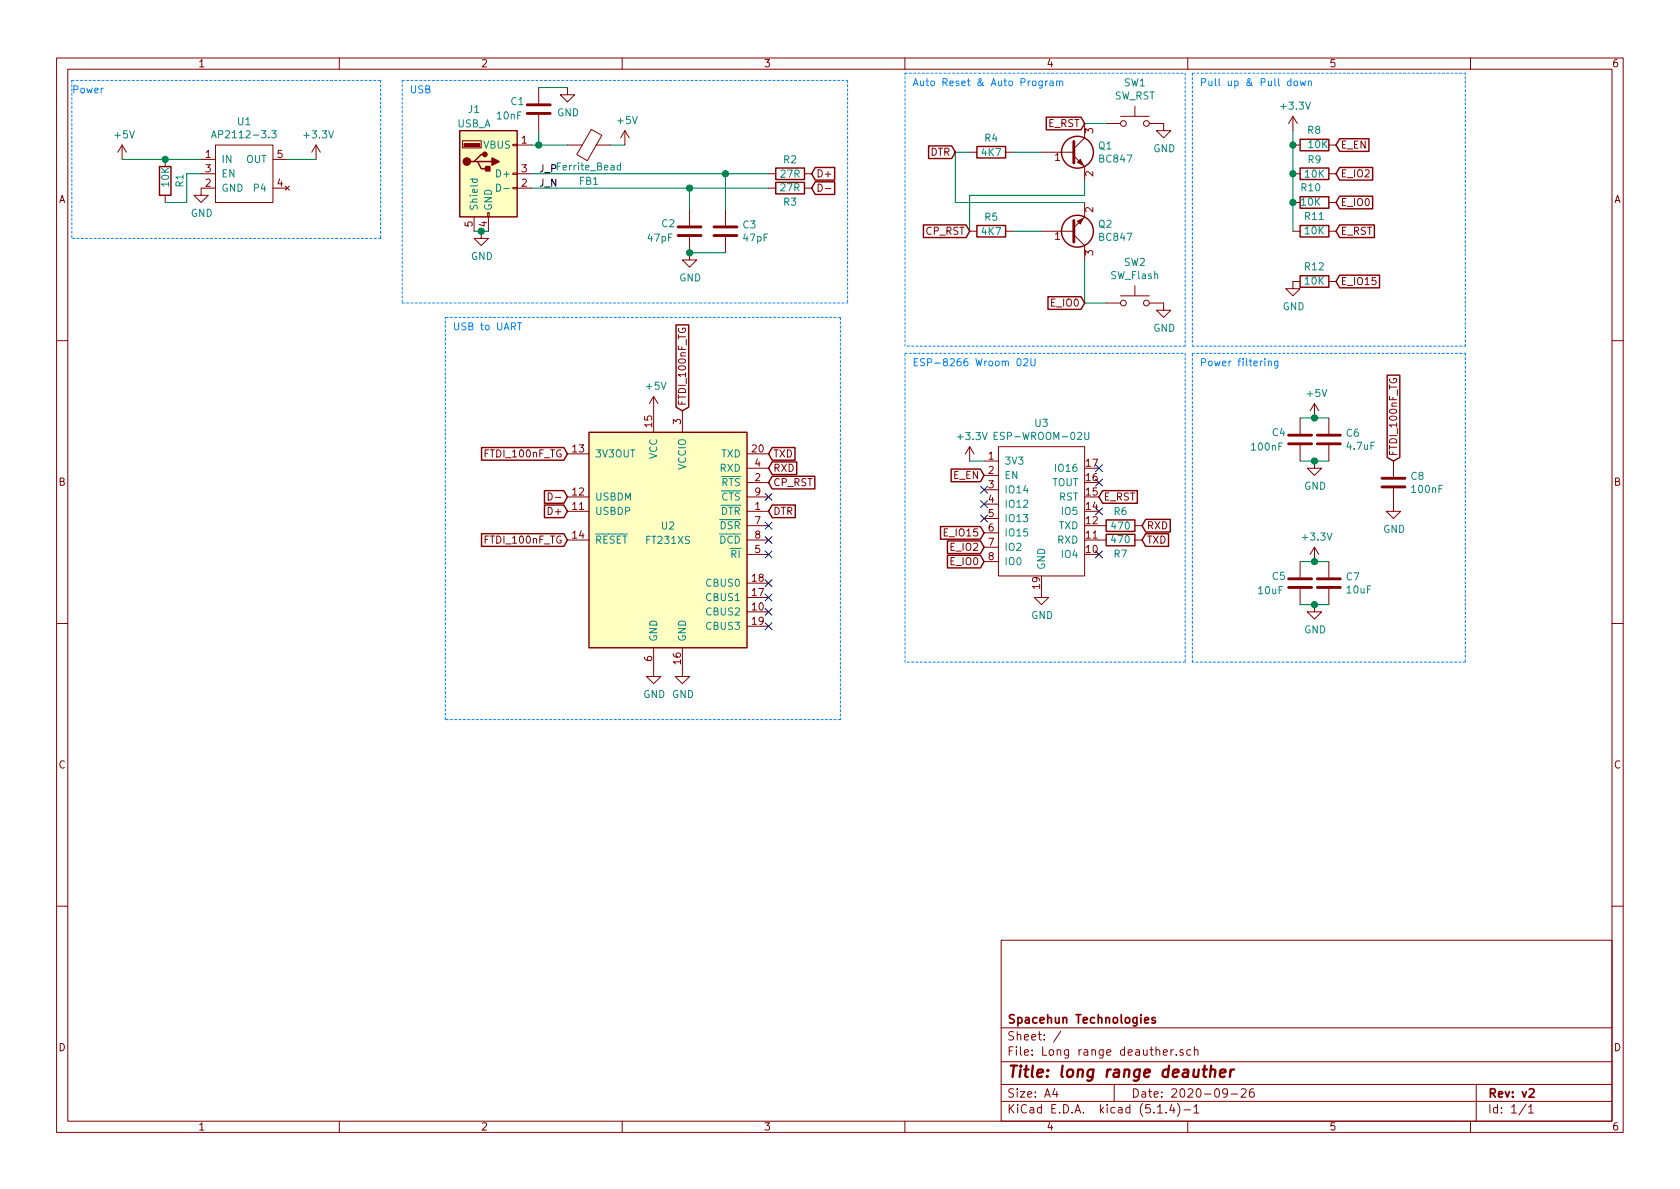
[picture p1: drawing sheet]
EESchema Schematic File Version 4
LIBS:Long range deauther-cache
EELAYER 30 0
EELAYER END
$Descr A4 11693 8268
encoding utf-8
Sheet 1 1
Title "long range deauther"
Date "2020-09-26"
Rev "v2"
Comp "Spacehun Technologies"
Comment1 ""
Comment2 ""
Comment3 ""
Comment4 ""
$EndDescr
$Comp
L power:+5V #PWR01
U 1 1
P 850 1100
F 0 "#PWR01" H 850 950 50  0001 C CNN
F 1 "+5V" H 865 1273 50  0000 C CNN
F 2 "" H 850 1100 50  0001 C CNN
F 3 "" H 850 1100 50  0001 C CNN
	1    850  1100
	1    0    0    -1  
$EndComp
$Comp
L power:+3.3V #PWR03
U 1 1
P 2200 1100
F 0 "#PWR03" H 2200 950 50  0001 C CNN
F 1 "+3.3V" H 2215 1273 50  0000 C CNN
F 2 "" H 2200 1100 50  0001 C CNN
F 3 "" H 2200 1100 50  0001 C CNN
	1    2200 1100
	1    0    0    -1  
$EndComp
$Comp
L power:+3.3V #PWR011
U 1 1
P 6750 3200
F 0 "#PWR011" H 6750 3050 50  0001 C CNN
F 1 "+3.3V" H 6765 3373 50  0000 C CNN
F 2 "" H 6750 3200 50  0001 C CNN
F 3 "" H 6750 3200 50  0001 C CNN
	1    6750 3200
	1    0    0    -1  
$EndComp
$Comp
L power:GND #PWR012
U 1 1
P 7250 4100
F 0 "#PWR012" H 7250 3850 50  0001 C CNN
F 1 "GND" H 7255 3927 50  0000 C CNN
F 2 "" H 7250 4100 50  0001 C CNN
F 3 "" H 7250 4100 50  0001 C CNN
	1    7250 4100
	1    0    0    -1  
$EndComp
Wire Wire Line
	6850 3200 6750 3200
$Comp
L Long-range-deauther-rescue:ESP-WROOM-02U-Deauth_Usb_Symbol-Long-range-deauther-rescue U3
U 1 1
P 7250 3600
F 0 "U3" H 7250 4265 50  0000 C CNN
F 1 "ESP-WROOM-02U" H 7250 4174 50  0000 C CNN
F 2 "Long_range_deauther:ESP-WROOM-02U" H 7200 4050 50  0001 C CNN
F 3 "" H 7200 4050 50  0001 C CNN
	1    7250 3600
	1    0    0    -1  
$EndComp
$Comp
L power:GND #PWR016
U 1 1
P 9000 1950
F 0 "#PWR016" H 9000 1700 50  0001 C CNN
F 1 "GND" H 9005 1777 50  0000 C CNN
F 2 "" H 9000 1950 50  0001 C CNN
F 3 "" H 9000 1950 50  0001 C CNN
	1    9000 1950
	1    0    0    -1  
$EndComp
Wire Wire Line
	7550 1350 7550 1250
Wire Wire Line
	7050 1050 7250 1050
Wire Wire Line
	7250 1600 7050 1600
Wire Wire Line
	6750 1350 6750 1600
Wire Wire Line
	6750 1350 7550 1350
Wire Wire Line
	7550 1400 6650 1400
Wire Wire Line
	6650 1400 6650 1050
Wire Wire Line
	6650 1050 6750 1050
$Comp
L Transistor_BJT:BC847 Q1
U 1 1
P 7450 1050
F 0 "Q1" H 7641 1096 50  0000 L CNN
F 1 "BC847" H 7641 1005 50  0000 L CNN
F 2 "Package_TO_SOT_SMD:SOT-23" H 7650 975 50  0001 L CIN
F 3 "http://www.infineon.com/dgdl/Infineon-BC847SERIES_BC848SERIES_BC849SERIES_BC850SERIES-DS-v01_01-en.pdf?fileId=db3a304314dca389011541d4630a1657" H 7450 1050 50  0001 L CNN
	1    7450 1050
	1    0    0    -1  
$EndComp
$Comp
L Transistor_BJT:BC847 Q2
U 1 1
P 7450 1600
F 0 "Q2" H 7641 1554 50  0000 L CNN
F 1 "BC847" H 7641 1645 50  0000 L CNN
F 2 "Package_TO_SOT_SMD:SOT-23" H 7650 1525 50  0001 L CIN
F 3 "http://www.infineon.com/dgdl/Infineon-BC847SERIES_BC848SERIES_BC849SERIES_BC850SERIES-DS-v01_01-en.pdf?fileId=db3a304314dca389011541d4630a1657" H 7450 1600 50  0001 L CNN
	1    7450 1600
	1    0    0    1   
$EndComp
Wire Notes Line
	2650 1650 500  1650
Wire Notes Line
	500  550  2650 550 
Text Notes 500  650  0    50   ~ 0
Power
$Comp
L power:GND #PWR014
U 1 1
P 8100 2100
F 0 "#PWR014" H 8100 1850 50  0001 C CNN
F 1 "GND" H 8105 1927 50  0000 C CNN
F 2 "" H 8100 2100 50  0001 C CNN
F 3 "" H 8100 2100 50  0001 C CNN
	1    8100 2100
	1    0    0    -1  
$EndComp
$Comp
L Switch:SW_Push SW2
U 1 1
P 7900 2100
F 0 "SW2" H 7900 2385 50  0000 C CNN
F 1 "SW_Flash" H 7900 2294 50  0000 C CNN
F 2 "Long_range_deauther:HYP_1TS003B-1600-3500A-CT" H 7900 2300 50  0001 C CNN
F 3 "~" H 7900 2300 50  0001 C CNN
	1    7900 2100
	1    0    0    -1  
$EndComp
$Comp
L power:GND #PWR013
U 1 1
P 8100 850
F 0 "#PWR013" H 8100 600 50  0001 C CNN
F 1 "GND" H 8105 677 50  0000 C CNN
F 2 "" H 8100 850 50  0001 C CNN
F 3 "" H 8100 850 50  0001 C CNN
	1    8100 850 
	1    0    0    -1  
$EndComp
$Comp
L Device:R R12
U 1 1
P 9150 1950
F 0 "R12" V 9250 1950 50  0000 C CNN
F 1 "10K" V 9150 1950 50  0000 C CNN
F 2 "Resistor_SMD:R_0805_2012Metric_Pad1.15x1.40mm_HandSolder" V 9080 1950 50  0001 C CNN
F 3 "~" H 9150 1950 50  0001 C CNN
	1    9150 1950
	0    -1   -1   0   
$EndComp
$Comp
L Device:R R9
U 1 1
P 9150 1200
F 0 "R9" V 9050 1200 50  0000 C CNN
F 1 "10K" V 9150 1200 50  0000 C CNN
F 2 "Resistor_SMD:R_0805_2012Metric_Pad1.15x1.40mm_HandSolder" V 9080 1200 50  0001 C CNN
F 3 "~" H 9150 1200 50  0001 C CNN
	1    9150 1200
	0    1    1    0   
$EndComp
$Comp
L power:+3.3V #PWR015
U 1 1
P 9000 900
F 0 "#PWR015" H 9000 750 50  0001 C CNN
F 1 "+3.3V" H 9015 1073 50  0000 C CNN
F 2 "" H 9000 900 50  0001 C CNN
F 3 "" H 9000 900 50  0001 C CNN
	1    9000 900 
	1    0    0    -1  
$EndComp
$Comp
L Device:R R6
U 1 1
P 7800 3650
F 0 "R6" V 7700 3650 50  0000 C CNN
F 1 "470" V 7800 3650 50  0000 C CNN
F 2 "Resistor_SMD:R_0805_2012Metric_Pad1.15x1.40mm_HandSolder" V 7730 3650 50  0001 C CNN
F 3 "~" H 7800 3650 50  0001 C CNN
	1    7800 3650
	0    1    1    0   
$EndComp
$Comp
L Device:R R11
U 1 1
P 9150 1600
F 0 "R11" V 9250 1600 50  0000 C CNN
F 1 "10K" V 9150 1600 50  0000 C CNN
F 2 "Resistor_SMD:R_0805_2012Metric_Pad1.15x1.40mm_HandSolder" V 9080 1600 50  0001 C CNN
F 3 "~" H 9150 1600 50  0001 C CNN
	1    9150 1600
	0    -1   -1   0   
$EndComp
$Comp
L Device:R R8
U 1 1
P 9150 1000
F 0 "R8" V 9250 950 50  0000 L CNN
F 1 "10K" V 9150 900 50  0000 L CNN
F 2 "Resistor_SMD:R_0805_2012Metric_Pad1.15x1.40mm_HandSolder" V 9080 1000 50  0001 C CNN
F 3 "~" H 9150 1000 50  0001 C CNN
	1    9150 1000
	0    -1   -1   0   
$EndComp
$Comp
L Device:R R5
U 1 1
P 6900 1600
F 0 "R5" V 6800 1600 50  0000 C CNN
F 1 "4K7" V 6900 1600 50  0000 C CNN
F 2 "Resistor_SMD:R_0805_2012Metric_Pad1.15x1.40mm_HandSolder" V 6830 1600 50  0001 C CNN
F 3 "~" H 6900 1600 50  0001 C CNN
	1    6900 1600
	0    1    1    0   
$EndComp
$Comp
L Device:R R4
U 1 1
P 6900 1050
F 0 "R4" V 6800 1050 50  0000 C CNN
F 1 "4K7" V 6900 1050 50  0000 C CNN
F 2 "Resistor_SMD:R_0805_2012Metric_Pad1.15x1.40mm_HandSolder" V 6830 1050 50  0001 C CNN
F 3 "~" H 6900 1050 50  0001 C CNN
	1    6900 1050
	0    1    1    0   
$EndComp
Text Notes 2850 650  0    50   ~ 0
USB
Text GLabel 5350 3150 2    50   Input ~ 0
TXD
Text GLabel 5350 3250 2    50   Input ~ 0
RXD
$Comp
L Device:R R7
U 1 1
P 7800 3750
F 0 "R7" V 7700 3750 50  0000 C CNN
F 1 "470" V 7800 3750 50  0000 C CNN
F 2 "Resistor_SMD:R_0805_2012Metric_Pad1.15x1.40mm_HandSolder" V 7730 3750 50  0001 C CNN
F 3 "~" H 7800 3750 50  0001 C CNN
	1    7800 3750
	0    -1   -1   0   
$EndComp
Text GLabel 7950 3750 2    50   Input ~ 0
TXD
Text GLabel 7950 3650 2    50   Input ~ 0
RXD
Text GLabel 6650 1050 0    50   Input ~ 0
DTR
Text GLabel 6750 1600 0    50   Input ~ 0
CP_RST
Wire Notes Line
	5850 2200 3100 2200
Text Notes 3150 2300 0    50   ~ 0
USB to UART
$Comp
L Device:R R10
U 1 1
P 9150 1400
F 0 "R10" V 9250 1350 50  0000 L CNN
F 1 "10K" V 9150 1350 50  0000 L CNN
F 2 "Resistor_SMD:R_0805_2012Metric_Pad1.15x1.40mm_HandSolder" V 9080 1400 50  0001 C CNN
F 3 "~" H 9150 1400 50  0001 C CNN
	1    9150 1400
	0    -1   -1   0   
$EndComp
Text GLabel 7550 850  0    50   Input ~ 0
E_RST
Text GLabel 7550 2100 0    50   Input ~ 0
E_IO0
Text GLabel 6850 3900 0    50   Input ~ 0
E_IO0
Text GLabel 7650 3450 2    50   Input ~ 0
E_RST
Wire Wire Line
	7550 850  7700 850 
Wire Wire Line
	7550 1800 7550 2100
Wire Wire Line
	7700 2100 7550 2100
$Comp
L Switch:SW_Push SW1
U 1 1
P 7900 850
F 0 "SW1" H 7900 1135 50  0000 C CNN
F 1 "SW_RST" H 7900 1044 50  0000 C CNN
F 2 "Long_range_deauther:HYP_1TS003B-1600-3500A-CT" H 7900 1050 50  0001 C CNN
F 3 "~" H 7900 1050 50  0001 C CNN
	1    7900 850 
	1    0    0    -1  
$EndComp
Wire Notes Line
	6300 500  8250 500 
Wire Notes Line
	8250 500  8250 2400
Wire Notes Line
	8250 2400 6300 2400
Wire Notes Line
	6300 2400 6300 500 
Text Notes 6350 600  0    50   ~ 0
Auto Reset & Auto Program
Text GLabel 6850 3300 0    50   Input ~ 0
E_EN
Text GLabel 9300 1000 2    50   Input ~ 0
E_EN
Text GLabel 6850 3800 0    50   Input ~ 0
E_IO2
Text GLabel 9300 1200 2    50   Input ~ 0
E_IO2
Text GLabel 9300 1400 2    50   Input ~ 0
E_IO0
Text GLabel 9300 1600 2    50   Input ~ 0
E_RST
Text GLabel 6850 3700 0    50   Input ~ 0
E_IO15
Text GLabel 9300 1950 2    50   Input ~ 0
E_IO15
Wire Wire Line
	9000 900  9000 1000
Connection ~ 9000 1000
Wire Wire Line
	9000 1000 9000 1200
Connection ~ 9000 1200
Wire Notes Line
	8300 500  8300 2400
Wire Notes Line
	10200 2400 10200 500 
Text Notes 8350 600  0    50   ~ 0
Pull up & Pull down
Wire Notes Line
	6300 2450 8250 2450
Wire Notes Line
	8250 2450 8250 4600
Wire Notes Line
	8250 4600 6300 4600
Wire Notes Line
	6300 4600 6300 2450
Text Notes 6350 2550 0    50   ~ 0
ESP-8266 Wroom 02U
Wire Notes Line
	8300 500  10200 500 
Wire Notes Line
	8300 2400 10200 2400
NoConn ~ 6850 3600
NoConn ~ 6850 3500
NoConn ~ 6850 3400
NoConn ~ 7650 3250
NoConn ~ 7650 3350
NoConn ~ 7650 3550
NoConn ~ 7650 3850
Wire Wire Line
	9000 1200 9000 1400
Connection ~ 9000 1400
Wire Wire Line
	9000 1400 9000 1600
$Comp
L Long-range-deauther-rescue:AP2112-3.3 U1
U 1 1
P 1700 1100
F 0 "U1" H 1700 1365 50  0000 C CNN
F 1 "AP2112-3.3" H 1700 1274 50  0000 C CNN
F 2 "Long_range_deauther:AP2112_REGULATOR" H 1700 1100 50  0001 C CNN
F 3 "" H 1700 1100 50  0001 C CNN
	1    1700 1100
	1    0    0    -1  
$EndComp
$Comp
L Device:R R1
U 1 1
P 1150 1250
F 0 "R1" V 1250 1200 50  0000 L CNN
F 1 "10K" V 1150 1200 50  0000 L CNN
F 2 "Resistor_SMD:R_0805_2012Metric_Pad1.15x1.40mm_HandSolder" V 1080 1250 50  0001 C CNN
F 3 "~" H 1150 1250 50  0001 C CNN
	1    1150 1250
	1    0    0    -1  
$EndComp
$Comp
L power:GND #PWR02
U 1 1
P 1400 1300
F 0 "#PWR02" H 1400 1050 50  0001 C CNN
F 1 "GND" H 1405 1127 50  0000 C CNN
F 2 "" H 1400 1300 50  0001 C CNN
F 3 "" H 1400 1300 50  0001 C CNN
	1    1400 1300
	1    0    0    -1  
$EndComp
Wire Wire Line
	1400 1200 1300 1200
Wire Wire Line
	1300 1200 1300 1400
Wire Wire Line
	1300 1400 1150 1400
Connection ~ 1150 1100
Wire Wire Line
	1150 1100 1400 1100
Wire Wire Line
	2000 1100 2200 1100
$Comp
L Interface_USB:FT231XS U2
U 1 1
P 4650 3750
F 0 "U2" H 4650 3850 50  0000 C CNN
F 1 "FT231XS" H 4650 3750 50  0000 C CNN
F 2 "Package_SO:SSOP-20_3.9x8.7mm_P0.635mm" H 5250 2800 50  0001 C CNN
F 3 "http://www.ftdichip.com/Products/ICs/FT231X.html" H 4650 3750 50  0001 C CNN
	1    4650 3750
	1    0    0    -1  
$EndComp
$Comp
L power:GND #PWR09
U 1 1
P 4750 4650
F 0 "#PWR09" H 4750 4400 50  0001 C CNN
F 1 "GND" H 4755 4477 50  0000 C CNN
F 2 "" H 4750 4650 50  0001 C CNN
F 3 "" H 4750 4650 50  0001 C CNN
	1    4750 4650
	1    0    0    -1  
$EndComp
$Comp
L power:GND #PWR08
U 1 1
P 4550 4650
F 0 "#PWR08" H 4550 4400 50  0001 C CNN
F 1 "GND" H 4555 4477 50  0000 C CNN
F 2 "" H 4550 4650 50  0001 C CNN
F 3 "" H 4550 4650 50  0001 C CNN
	1    4550 4650
	1    0    0    -1  
$EndComp
Text GLabel 3950 3450 0    50   Input ~ 0
D-
Text GLabel 3950 3550 0    50   Input ~ 0
D+
$Comp
L Device:Ferrite_Bead FB1
U 1 1
P 4100 1000
F 0 "FB1" V 4350 1000 50  0000 C CNN
F 1 "Ferrite_Bead" V 4250 1000 50  0000 C CNN
F 2 "Capacitor_SMD:C_0805_2012Metric_Pad1.15x1.40mm_HandSolder" V 4030 1000 50  0001 C CNN
F 3 "~" H 4100 1000 50  0001 C CNN
	1    4100 1000
	0    1    1    0   
$EndComp
$Comp
L power:+5V #PWR06
U 1 1
P 4350 1000
F 0 "#PWR06" H 4350 850 50  0001 C CNN
F 1 "+5V" H 4365 1173 50  0000 C CNN
F 2 "" H 4350 1000 50  0001 C CNN
F 3 "" H 4350 1000 50  0001 C CNN
	1    4350 1000
	1    0    0    -1  
$EndComp
$Comp
L Device:R R2
U 1 1
P 5500 1200
F 0 "R2" V 5400 1200 50  0000 C CNN
F 1 "27R" V 5500 1200 50  0000 C CNN
F 2 "Resistor_SMD:R_0805_2012Metric_Pad1.15x1.40mm_HandSolder" V 5430 1200 50  0001 C CNN
F 3 "~" H 5500 1200 50  0001 C CNN
	1    5500 1200
	0    1    1    0   
$EndComp
$Comp
L Device:R R3
U 1 1
P 5500 1300
F 0 "R3" V 5400 1300 50  0000 C CNN
F 1 "27R" V 5500 1300 50  0000 C CNN
F 2 "Resistor_SMD:R_0805_2012Metric_Pad1.15x1.40mm_HandSolder" V 5430 1300 50  0001 C CNN
F 3 "~" H 5500 1300 50  0001 C CNN
	1    5500 1300
	0    -1   -1   0   
$EndComp
$Comp
L Device:C C3
U 1 1
P 5050 1600
F 0 "C3" H 5165 1646 50  0000 L CNN
F 1 "47pF" H 5165 1555 50  0000 L CNN
F 2 "Capacitor_SMD:C_0805_2012Metric_Pad1.15x1.40mm_HandSolder" H 5088 1450 50  0001 C CNN
F 3 "~" H 5050 1600 50  0001 C CNN
	1    5050 1600
	1    0    0    -1  
$EndComp
Wire Wire Line
	5050 1450 5050 1200
Connection ~ 5050 1200
Wire Wire Line
	5050 1200 5350 1200
Wire Wire Line
	4800 1750 5050 1750
$Comp
L power:GND #PWR010
U 1 1
P 4800 1750
F 0 "#PWR010" H 4800 1500 50  0001 C CNN
F 1 "GND" H 4805 1577 50  0000 C CNN
F 2 "" H 4800 1750 50  0001 C CNN
F 3 "" H 4800 1750 50  0001 C CNN
	1    4800 1750
	1    0    0    -1  
$EndComp
$Comp
L Device:C C1
U 1 1
P 3750 750
F 0 "C1" H 3950 700 50  0000 R CNN
F 1 "10nF" H 4050 800 50  0000 R CNN
F 2 "Capacitor_SMD:C_0805_2012Metric_Pad1.15x1.40mm_HandSolder" H 3788 600 50  0001 C CNN
F 3 "~" H 3750 750 50  0001 C CNN
	1    3750 750 
	-1   0    0    1   
$EndComp
Connection ~ 4800 1750
$Comp
L Device:C C2
U 1 1
P 4800 1600
F 0 "C2" H 5000 1550 50  0000 R CNN
F 1 "47pF" H 5100 1650 50  0000 R CNN
F 2 "Capacitor_SMD:C_0805_2012Metric_Pad1.15x1.40mm_HandSolder" H 4838 1450 50  0001 C CNN
F 3 "~" H 4800 1600 50  0001 C CNN
	1    4800 1600
	-1   0    0    1   
$EndComp
Wire Wire Line
	4800 1300 4800 1450
Connection ~ 4800 1300
Wire Wire Line
	4800 1300 5350 1300
Wire Wire Line
	4250 1000 4350 1000
Wire Wire Line
	3700 1200 5050 1200
Wire Wire Line
	3700 1300 4800 1300
Text GLabel 5650 1200 2    50   Input ~ 0
D+
Text GLabel 5650 1300 2    50   Input ~ 0
D-
$Comp
L power:GND #PWR04
U 1 1
P 3950 600
F 0 "#PWR04" H 3950 350 50  0001 C CNN
F 1 "GND" H 3955 427 50  0000 C CNN
F 2 "" H 3950 600 50  0001 C CNN
F 3 "" H 3950 600 50  0001 C CNN
	1    3950 600 
	1    0    0    -1  
$EndComp
Text GLabel 4750 2850 1    50   Input ~ 0
FTDI_100nF_TG
Text GLabel 3950 3150 0    50   Input ~ 0
FTDI_100nF_TG
Text GLabel 3950 3750 0    50   Input ~ 0
FTDI_100nF_TG
Text GLabel 5350 3550 2    50   Input ~ 0
DTR
Text GLabel 5350 3350 2    50   Input ~ 0
CP_RST
Wire Notes Line
	5900 550  5900 2100
Wire Notes Line
	2800 550  5900 550 
Wire Notes Line
	2800 550  2800 2100
Wire Notes Line
	2800 2100 5900 2100
Wire Notes Line
	5850 2200 5850 5000
Wire Notes Line
	5850 5000 3100 5000
Wire Notes Line
	3100 5000 3100 2200
$Comp
L power:+5V #PWR07
U 1 1
P 4550 2850
F 0 "#PWR07" H 4550 2700 50  0001 C CNN
F 1 "+5V" H 4565 3023 50  0000 C CNN
F 2 "" H 4550 2850 50  0001 C CNN
F 3 "" H 4550 2850 50  0001 C CNN
	1    4550 2850
	1    0    0    -1  
$EndComp
Wire Wire Line
	850  1100 1150 1100
Wire Notes Line
	2650 550  2650 1650
Wire Notes Line
	500  550  500  1650
$Comp
L Device:C C7
U 1 1
P 9250 4050
F 0 "C7" H 9365 4096 50  0000 L CNN
F 1 "10uF" H 9365 4005 50  0000 L CNN
F 2 "Capacitor_SMD:C_0805_2012Metric_Pad1.15x1.40mm_HandSolder" H 9288 3900 50  0001 C CNN
F 3 "~" H 9250 4050 50  0001 C CNN
	1    9250 4050
	1    0    0    -1  
$EndComp
Wire Wire Line
	9150 4200 9250 4200
Connection ~ 9150 4200
Wire Wire Line
	9050 4200 9150 4200
$Comp
L power:GND #PWR020
U 1 1
P 9150 4200
F 0 "#PWR020" H 9150 3950 50  0001 C CNN
F 1 "GND" H 9155 4027 50  0000 C CNN
F 2 "" H 9150 4200 50  0001 C CNN
F 3 "" H 9150 4200 50  0001 C CNN
	1    9150 4200
	1    0    0    -1  
$EndComp
$Comp
L Device:C C5
U 1 1
P 9050 4050
F 0 "C5" H 8850 4100 50  0000 L CNN
F 1 "10uF" H 8750 4000 50  0000 L CNN
F 2 "Capacitor_SMD:C_0805_2012Metric_Pad1.15x1.40mm_HandSolder" H 9088 3900 50  0001 C CNN
F 3 "~" H 9050 4050 50  0001 C CNN
	1    9050 4050
	1    0    0    -1  
$EndComp
$Comp
L Device:C C8
U 1 1
P 9700 3350
F 0 "C8" H 9815 3396 50  0000 L CNN
F 1 "100nF" H 9815 3305 50  0000 L CNN
F 2 "Capacitor_SMD:C_0805_2012Metric_Pad1.15x1.40mm_HandSolder" H 9738 3200 50  0001 C CNN
F 3 "~" H 9700 3350 50  0001 C CNN
	1    9700 3350
	1    0    0    -1  
$EndComp
$Comp
L power:GND #PWR021
U 1 1
P 9700 3500
F 0 "#PWR021" H 9700 3250 50  0001 C CNN
F 1 "GND" H 9705 3327 50  0000 C CNN
F 2 "" H 9700 3500 50  0001 C CNN
F 3 "" H 9700 3500 50  0001 C CNN
	1    9700 3500
	1    0    0    -1  
$EndComp
Text GLabel 9700 3200 1    50   Input ~ 0
FTDI_100nF_TG
$Comp
L power:GND #PWR018
U 1 1
P 9150 3200
F 0 "#PWR018" H 9150 2950 50  0001 C CNN
F 1 "GND" H 9155 3027 50  0000 C CNN
F 2 "" H 9150 3200 50  0001 C CNN
F 3 "" H 9150 3200 50  0001 C CNN
	1    9150 3200
	1    0    0    -1  
$EndComp
$Comp
L Device:C C4
U 1 1
P 9050 3050
F 0 "C4" H 8850 3100 50  0000 L CNN
F 1 "100nF" H 8700 3000 50  0000 L CNN
F 2 "Capacitor_SMD:C_0805_2012Metric_Pad1.15x1.40mm_HandSolder" H 9088 2900 50  0001 C CNN
F 3 "~" H 9050 3050 50  0001 C CNN
	1    9050 3050
	1    0    0    -1  
$EndComp
$Comp
L Device:C C6
U 1 1
P 9250 3050
F 0 "C6" H 9365 3096 50  0000 L CNN
F 1 "4.7uF" H 9365 3005 50  0000 L CNN
F 2 "Capacitor_SMD:C_0805_2012Metric_Pad1.15x1.40mm_HandSolder" H 9288 2900 50  0001 C CNN
F 3 "~" H 9250 3050 50  0001 C CNN
	1    9250 3050
	1    0    0    -1  
$EndComp
Connection ~ 9150 3200
Wire Wire Line
	9150 3200 9050 3200
Wire Wire Line
	9150 3200 9250 3200
$Comp
L power:+5V #PWR017
U 1 1
P 9150 2900
F 0 "#PWR017" H 9150 2750 50  0001 C CNN
F 1 "+5V" H 9165 3073 50  0000 C CNN
F 2 "" H 9150 2900 50  0001 C CNN
F 3 "" H 9150 2900 50  0001 C CNN
	1    9150 2900
	1    0    0    -1  
$EndComp
$Comp
L power:+3.3V #PWR019
U 1 1
P 9150 3900
F 0 "#PWR019" H 9150 3750 50  0001 C CNN
F 1 "+3.3V" H 9165 4073 50  0000 C CNN
F 2 "" H 9150 3900 50  0001 C CNN
F 3 "" H 9150 3900 50  0001 C CNN
	1    9150 3900
	1    0    0    -1  
$EndComp
Wire Wire Line
	9050 2900 9150 2900
Wire Wire Line
	9150 2900 9250 2900
Connection ~ 9150 2900
Wire Wire Line
	9050 3900 9150 3900
Wire Wire Line
	9150 3900 9250 3900
Connection ~ 9150 3900
Wire Notes Line
	8300 2450 10200 2450
Wire Notes Line
	10200 2450 10200 4600
Wire Notes Line
	10200 4600 8300 4600
Wire Notes Line
	8300 4600 8300 2450
Text Notes 8350 2550 0    50   ~ 0
Power filtering
NoConn ~ 5350 3450
NoConn ~ 5350 3650
NoConn ~ 5350 3750
NoConn ~ 5350 3850
NoConn ~ 5350 4050
NoConn ~ 5350 4150
NoConn ~ 5350 4250
NoConn ~ 5350 4350
Text Label 3750 1200 0    50   ~ 0
J_P
Text Label 3750 1300 0    50   ~ 0
J_N
Wire Wire Line
	3750 600  3950 600 
Wire Wire Line
	3700 1000 3750 1000
Wire Wire Line
	3750 900  3750 1000
Connection ~ 3750 1000
Wire Wire Line
	3750 1000 3950 1000
Wire Wire Line
	3350 1600 3400 1600
Connection ~ 3350 1600
$Comp
L Connector:USB_A J1
U 1 1
P 3400 1200
F 0 "J1" H 3300 1650 50  0000 C CNN
F 1 "USB_A" H 3300 1550 50  0000 C CNN
F 2 "Connector_USB:USB_A_CNCTech_1001-011-01101_Horizontal" H 3550 1150 50  0001 C CNN
F 3 " ~" H 3550 1150 50  0001 C CNN
	1    3400 1200
	1    0    0    -1  
$EndComp
Wire Wire Line
	3300 1600 3350 1600
$Comp
L power:GND #PWR05
U 1 1
P 3350 1600
F 0 "#PWR05" H 3350 1350 50  0001 C CNN
F 1 "GND" H 3355 1427 50  0000 C CNN
F 2 "" H 3350 1600 50  0001 C CNN
F 3 "" H 3350 1600 50  0001 C CNN
	1    3350 1600
	1    0    0    -1  
$EndComp
$EndSCHEMATC
